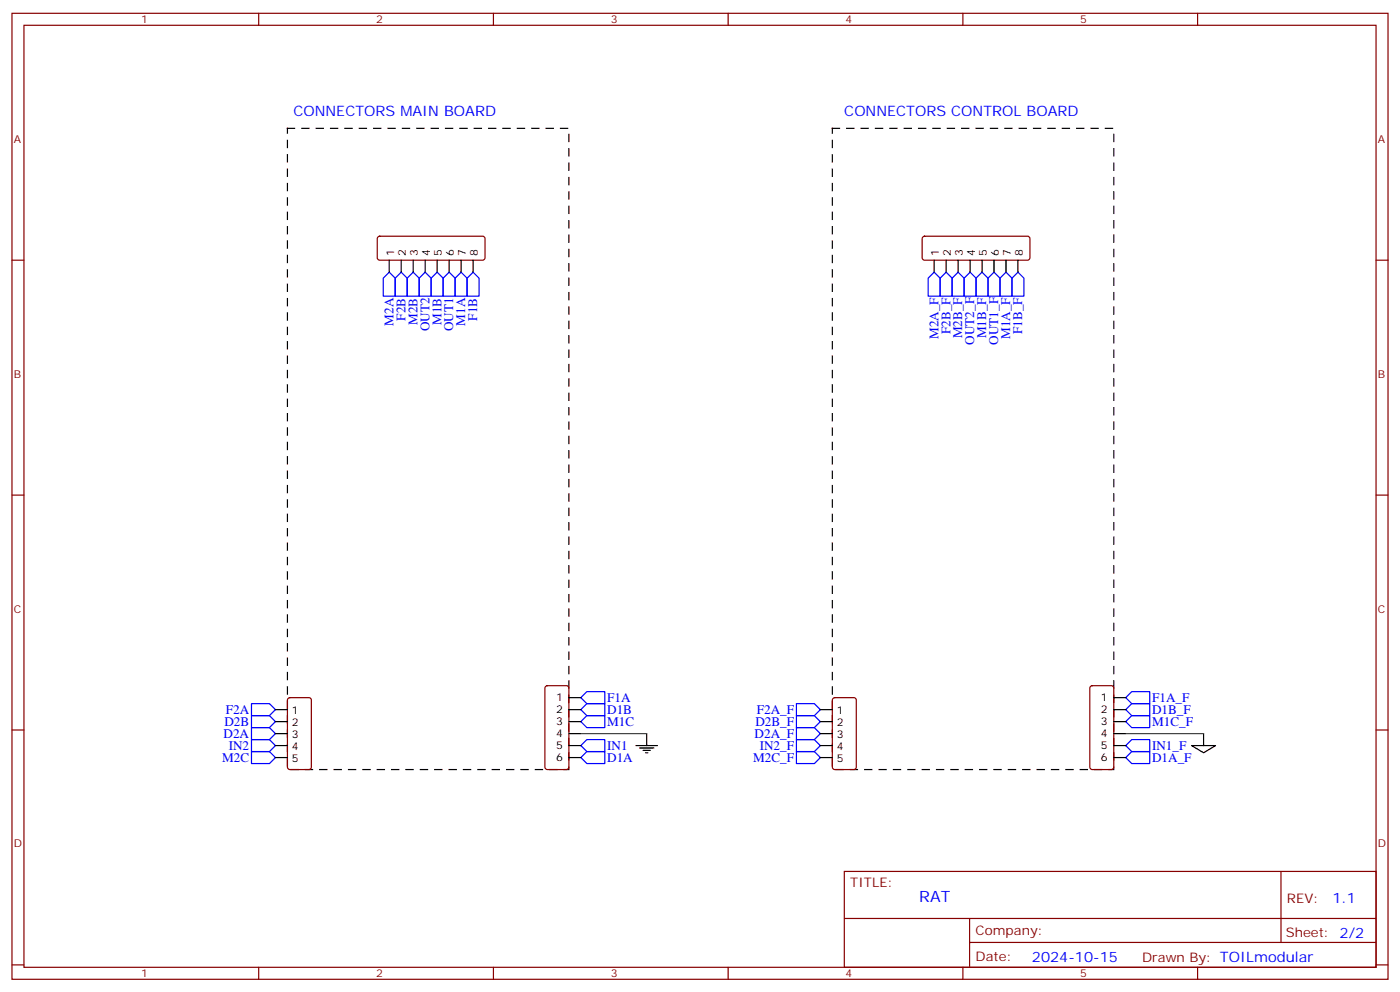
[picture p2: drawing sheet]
<svg xmlns="http://www.w3.org/2000/svg" width="412mm" height="292mm" viewBox="0 0 412 292" stroke-linecap="round" stroke-linejoin="round" font-family="sans-serif">
<g fill="none" stroke="#870000" stroke-width=".35">
<path d="M3.5 3.9h405.4v284.4h-405.4zM7.1 7.4h398.2v277.3h-398.2zM76.2 3.9v3.5M145.3 3.9v3.5M214.5 3.9v3.5M283.6 3.9v3.5M352.8 3.9v3.5M3.5 76.6h3.6M111.4 69.7l.4-.2h30.4l.5 .2 .2 .5v5.7l-.3 .5-.4 .2h-30.4l-.5-.2-.2-.5v-5.7zM271.9 69.7l.4-.2h30.4l.5 .2 .2 .5v5.7l-.2 .5-.5 .2h-30.4l-.5-.2-.2-.5v-5.7zM405.3 76.6h3.6M3.5 145.7h3.6"/>
<path d="M405.3 145.7h3.6M3.5 214.9h3.6M84.9 205.6l.5-.2h5.6l.7 .4v20l-.4 .7h-5.9l-.7-.4v-20zM160.7 202l.5-.2h5.7l.6 .5 .1 23.5-.5 .7h-5.9l-.6-.4-.1-23.6zM245.4 205.6l.5-.2h5.6l.7 .4v20l-.4 .7h-5.9l-.7-.4v-20zM321.3 202l.4-.2h5.7l.6 .5 .1 23.5-.5 .7h-5.9l-.6-.4-.1-23.6zM405.3 214.9h3.6M248.7 256.5h156.6v28.2h-156.6zM377.3 256.5v20.9M248.7 270.4h156.5M285.6 277.4h119.6M285.6 270.4v14.1"/>
<path d="M3.5 284h3.6M76.2 284.7v3.6M145.3 284.7v3.6M214.5 284.7v3.6M283.6 284.7v3.6M352.8 284.7v3.6M405.3 284h3.6"/>
</g>
<g fill="none" stroke="#00f" stroke-width=".35">
<path d="M114.7 80.1l1.7 1.8v5.3h-3.5v-5.3zM118.2 80.1l1.7 1.8v5.3h-3.5v-5.3zM121.7 80.1l1.8 1.8v5.3h-3.6v-5.3zM125.2 80.1l1.8 1.8v5.3h-3.5v-5.3zM127 81.9l1.8-1.8 1.7 1.8v5.3h-3.5zM132.3 80.1l1.8 1.8v5.3h-3.6v-5.3zM135.8 80.1l1.8 1.8v5.3h-3.5v-5.3zM139.3 80.1l1.8 1.8v5.3h-3.5v-5.3zM275.2 80.1l1.7 1.8v5.3h-3.5v-5.3zM278.7 80.1l1.8 1.8v5.3h-3.6v-5.3zM282.2 80.1l1.8 1.8v5.3h-3.5v-5.3zM284 81.9l1.8-1.8 1.7 1.8v5.3h-3.5z"/>
<path d="M289.3 80.1l1.7 1.8v5.3h-3.5v-5.3zM291 81.9l1.8-1.8 1.8 1.8v5.3h-3.6zM296.3 80.1l1.8 1.8v5.3h-3.5v-5.3zM298.1 81.9l1.8-1.8 1.7 1.8v5.3h-3.5zM74.1 217.7h5.3l1.7 1.8-1.7 1.7h-5.3zM74.1 210.6h5.3l1.7 1.8-1.7 1.8h-5.3zM74.1 214.2h5.3l1.7 1.7-1.7 1.8h-5.3zM74.1 207.1h5.3l1.7 1.8-1.7 1.7h-5.3zM171.1 219.5l1.8-1.8h5.3v3.5h-5.3zM171.1 208.9l1.8-1.8h5.3v3.5h-5.3zM171.1 205.4l1.8-1.8h5.3v3.5h-5.3zM171.1 212.4l1.8-1.8h5.3v3.6h-5.3z"/>
<path d="M234.6 217.7h5.3l1.8 1.8-1.8 1.7h-5.3zM234.6 210.6h5.3l1.8 1.8-1.8 1.8h-5.3zM234.6 214.2h5.3l1.8 1.7-1.8 1.8h-5.3zM234.6 207.1h5.3l1.8 1.8-1.8 1.7h-5.3zM331.6 219.5l1.8-1.8h5.3v3.5h-5.3zM331.6 208.9l1.8-1.8h5.3v3.5h-5.3zM331.6 205.4l1.8-1.8h5.3v3.5h-5.3zM331.6 212.4l1.8-1.8h5.3v3.6h-5.3zM74.1 221.2h5.3l1.7 1.8-1.7 1.8h-5.3zM171.1 223l1.8-1.8h5.3v3.6h-5.3zM234.6 221.2h5.3l1.8 1.8-1.8 1.8h-5.3zM333.4 221.2h5.3v3.6h-5.3l-1.8-1.8z"/>
</g>
<g fill="none" stroke="#000" stroke-width=".35">
<path d="M114.7 76.6v3.5M118.2 76.6v3.5M121.7 76.6v3.5M125.2 76.6v3.5M128.8 76.6v3.5M132.3 76.6v3.5M135.8 76.6v3.5M139.3 76.6v3.5M275.2 76.6v3.5M278.7 76.6v3.5M282.2 76.6v3.5M285.8 76.6v3.5"/>
<path d="M289.3 76.6v3.5M292.8 76.6v3.5M296.3 76.6v3.5M299.9 76.6v3.5M81.1 219.5h3.6M81.1 208.9h3.6M81.1 212.4h3.6M81.1 215.9h3.6M167.6 219.5h3.5M167.6 208.9h3.5M167.6 212.4h3.5M167.6 215.9h3.5"/>
<path d="M167.6 205.4h3.5M187.3 219.5h6.4M190.5 215.9v3.6M241.7 219.5h3.5M241.7 208.9h3.5M241.7 212.4h3.5M241.7 215.9h3.5M328.1 219.5h3.5M328.1 208.9h3.5M328.1 212.4h3.5M328.1 215.9h3.5M328.1 205.4h3.5"/>
<path d="M351 219.5h7.1l-3.6 2.1zM354.5 215.9v3.6M81.1 223h3.6M167.6 223h3.5M188.4 220.2h4.2M189.4 220.9h2.2M190.1 221.6h.8M241.7 223h3.5M328.1 223h3.5"/>
</g>
<path d="M84.7 37.8h82.9v188.7h-82.9zM245.2 37.8h82.9v188.7h-82.9z" fill="none" stroke="#000" stroke-width=".35" stroke-dasharray="2.1 2.1"/>
<path d="M171.1 215.9h19.4M331.6 215.9h22.9" fill="none" stroke="#008700" stroke-width=".35"/>
<text font-size="4.6" fill="#00f" x="270.8" y="265.5">RAT</text>
<g font-size="4.2" fill="#00f">
<text x="86.4" y="34.3">CONNECTORS MAIN BOARD</text>
<text x="248.7" y="34.3">CONNECTORS CONTROL BOARD</text>
<text x="392.5" y="265.8">1.1</text>
<text x="304" y="283.1">2024-10-15</text>
</g>
<g font-size="3.9" fill="#00f">
<text x="115.9" y="95.8" transform="rotate(-90 115.9 95.8)">M2A</text>
<text x="119.4" y="94.4" transform="rotate(-90 119.4 94.4)">F2B</text>
<text x="123" y="95.6" transform="rotate(-90 123 95.6)">M2B</text>
<text x="130" y="95.6" transform="rotate(-90 130 95.6)">M1B</text>
<text x="137.1" y="95.8" transform="rotate(-90 137.1 95.8)">M1A</text>
<text x="140.6" y="94.4" transform="rotate(-90 140.6 94.4)">F1B</text>
<text x="126.5" y="97.5" transform="rotate(-90 126.5 97.5)">OUT2</text>
<text x="133.5" y="97.5" transform="rotate(-90 133.5 97.5)">OUT1</text>
<text x="276.4" y="99.8" transform="rotate(-90 276.4 99.8)">M2A_F</text>
<text x="279.9" y="98.3" transform="rotate(-90 279.9 98.3)">F2B_F</text>
<text x="283.5" y="99.6" transform="rotate(-90 283.5 99.6)">M2B_F</text>
<text x="287" y="101.5" transform="rotate(-90 287 101.5)">OUT2_F</text>
<text x="290.5" y="99.6" transform="rotate(-90 290.5 99.6)">M1B_F</text>
<text x="294.1" y="101.5" transform="rotate(-90 294.1 101.5)">OUT1_F</text>
<text x="297.6" y="99.8" transform="rotate(-90 297.6 99.8)">M1A_F</text>
<text x="301.1" y="98.3" transform="rotate(-90 301.1 98.3)">F1B_F</text>
<text x="178.9" y="206.7">F1A</text>
<text x="339.4" y="206.6">F1A_F</text>
<text x="66.1" y="213.7">D2B</text>
<text x="66.5" y="210.1">F2A</text>
<text x="178.9" y="210.1">D1B</text>
<text x="178.9" y="213.7">M1C</text>
<text x="222.5" y="213.7">D2B_F</text>
<text x="222.9" y="210.1">F2A_F</text>
<text x="339.4" y="210.1">D1B_F</text>
<text x="339.4" y="213.7">M1C_F</text>
<text x="65.8" y="217.2">D2A</text>
<text x="67.4" y="220.7">IN2</text>
<text x="178.9" y="220.7">IN1</text>
<text x="222.3" y="217.2">D2A_F</text>
<text x="223.8" y="220.7">IN2_F</text>
<text x="339.4" y="220.7">IN1_F</text>
<text x="65.4" y="224.2">M2C</text>
<text x="178.9" y="224.3">D1A</text>
<text x="221.9" y="224.2">M2C_F</text>
<text x="339.4" y="224.3">D1A_F</text>
</g>
<g font-size="3.9" fill="#800">
<text x="250.5" y="261.1">TITLE:</text>
<text x="379.1" y="265.8">REV:</text>
<text x="287.4" y="275.3">Company:</text>
<text x="378.7" y="275.9">Sheet: 2/2</text>
<text x="287.4" y="283">Date:</text>
<text x="336.4" y="283.1">Drawn By: TOILmodular</text>
</g>
<g font-size="3.2" fill="#800">
<text x="41.6" y="6.9">1</text>
<text x="110.8" y="6.9">2</text>
<text x="179.9" y="6.9">3</text>
<text x="249.1" y="6.9">4</text>
<text x="318.2" y="6.9">5</text>
<text x="4.1" y="42">A</text>
<text x="405.9" y="42">A</text>
<text x="4.1" y="111.2">B</text>
<text x="405.9" y="111.2">B</text>
<text x="4.1" y="180.3">C</text>
<text x="405.9" y="180.3">C</text>
<text x="4.1" y="249.4">D</text>
<text x="405.9" y="249.4">D</text>
<text x="41.6" y="287.7">1</text>
<text x="110.8" y="287.7">2</text>
<text x="179.9" y="287.7">3</text>
<text x="249.1" y="287.7">4</text>
<text x="318.2" y="287.7">5</text>
</g>
<g font-size="3.2">
<text x="116.1" y="75.3" transform="rotate(-90 116.1 75.3)">1</text>
<text x="119.6" y="75.3" transform="rotate(-90 119.6 75.3)">2</text>
<text x="123.1" y="75.3" transform="rotate(-90 123.1 75.3)">3</text>
<text x="126.6" y="75.3" transform="rotate(-90 126.6 75.3)">4</text>
<text x="130.2" y="75.3" transform="rotate(-90 130.2 75.3)">5</text>
<text x="133.7" y="75.3" transform="rotate(-90 133.7 75.3)">6</text>
<text x="137.2" y="75.3" transform="rotate(-90 137.2 75.3)">7</text>
<text x="140.8" y="75.3" transform="rotate(-90 140.8 75.3)">8</text>
<text x="276.6" y="75.3" transform="rotate(-90 276.6 75.3)">1</text>
<text x="280.1" y="75.3" transform="rotate(-90 280.1 75.3)">2</text>
<text x="283.6" y="75.3" transform="rotate(-90 283.6 75.3)">3</text>
<text x="287.2" y="75.3" transform="rotate(-90 287.2 75.3)">4</text>
<text x="290.7" y="75.3" transform="rotate(-90 290.7 75.3)">5</text>
<text x="294.2" y="75.3" transform="rotate(-90 294.2 75.3)">6</text>
<text x="297.7" y="75.3" transform="rotate(-90 297.7 75.3)">7</text>
<text x="301.3" y="75.3" transform="rotate(-90 301.3 75.3)">8</text>
<text x="163.8" y="206.4">1</text>
<text x="163.8" y="209.9">2</text>
<text x="324.3" y="206.4">1</text>
<text x="324.3" y="209.9">2</text>
<text x="86" y="210.3">1</text>
<text x="86" y="213.8">2</text>
<text x="163.8" y="213.5">3</text>
<text x="246.5" y="210.3">1</text>
<text x="246.5" y="213.8">2</text>
<text x="324.3" y="213.5">3</text>
<text x="86" y="217.3">3</text>
<text x="86" y="220.9">4</text>
<text x="163.8" y="217">4</text>
<text x="163.8" y="220.5">5</text>
<text x="246.5" y="217.3">3</text>
<text x="246.5" y="220.9">4</text>
<text x="324.3" y="217">4</text>
<text x="324.3" y="220.5">5</text>
<text x="86" y="224.4">5</text>
<text x="163.8" y="224">6</text>
<text x="246.5" y="224.4">5</text>
<text x="324.3" y="224">6</text>
</g>
</svg>
